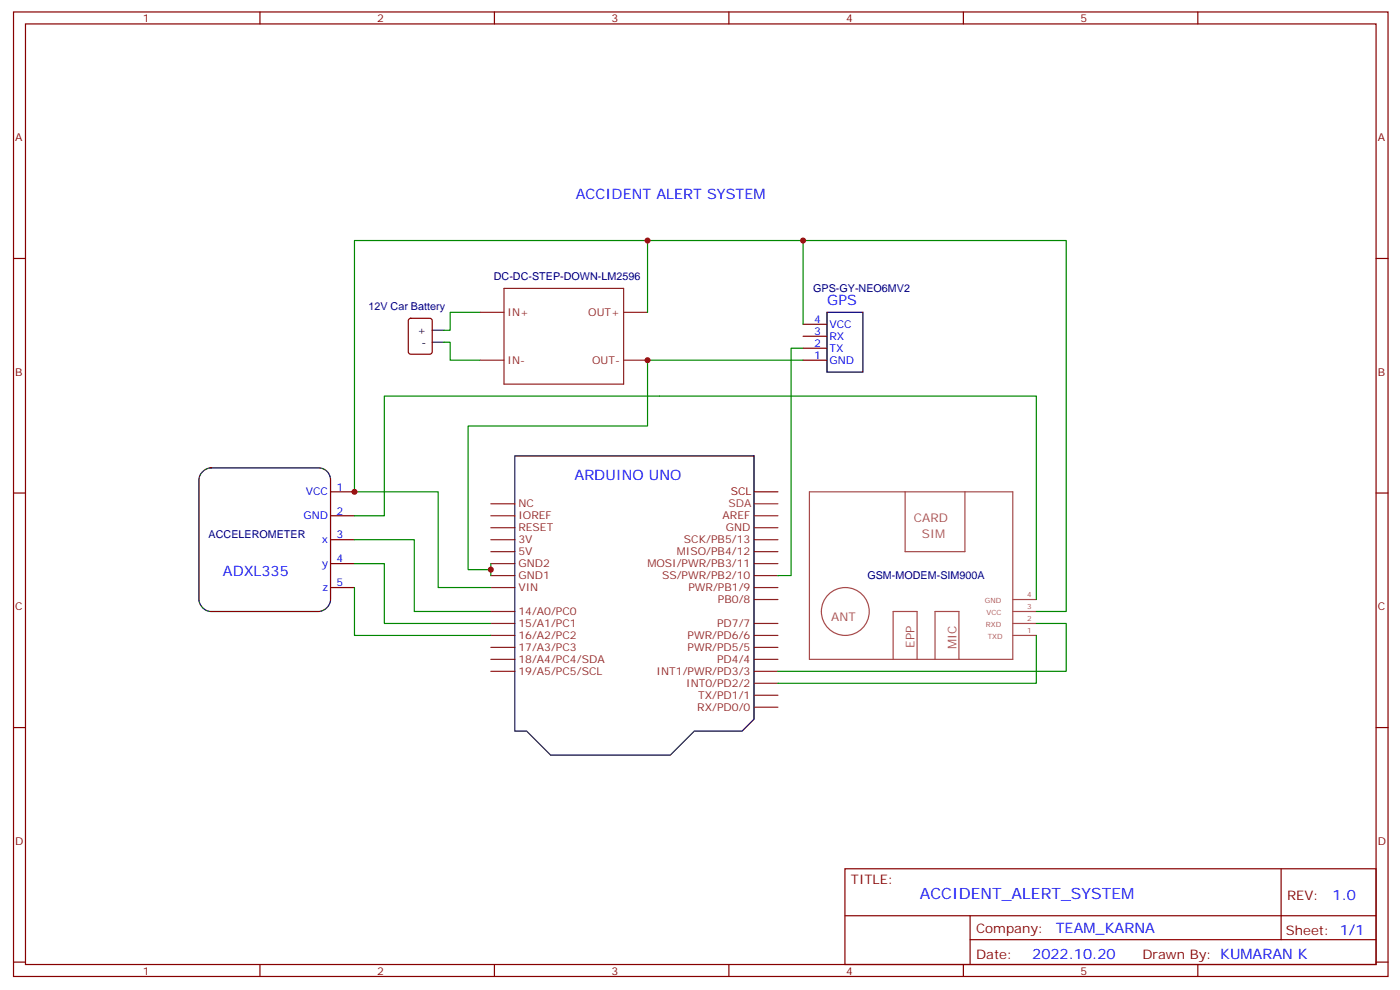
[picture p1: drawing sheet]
<svg xmlns="http://www.w3.org/2000/svg" width="413mm" height="292mm" viewBox="0 0 413 292" stroke-linecap="round" stroke-linejoin="round" font-family="sans-serif">
<g fill="none" stroke="#870000" stroke-width=".35">
<path d="M4 3.5h405.3v284.4h-405.3zM7.5 7.1h398.3v277.2h-398.3zM76.7 3.5v3.6M145.8 3.5v3.6M214.9 3.5v3.6M284.1 3.5v3.6M353.2 3.5v3.6M4 76.2h3.5M405.8 76.2h3.5M120.6 94l.5-.2h5.7l.6 .5 .1 9.4-.5 .7h-5.9l-.6-.4-.1-9.5zM236.8 95.6h7.1M236.8 99.1h7.1"/>
<path d="M236.8 102.7h7.1M236.8 106.2h7.1M4 145.3h3.5M97.5 145h7M97.5 152h7M97.5 159.1h7M405.8 145.3h3.5M97.5 166.2h7M97.5 173.2h7M4 214.5h3.5M405.8 214.5h3.5M249.2 256.1h156.6v28.2h-156.6z"/>
<path d="M377.8 256.1v20.9M249.2 270h156.5M286.1 277h119.6M286.1 270v14.1M4 283.6h3.5M76.7 284.3v3.6M145.8 284.3v3.6M214.9 284.3v3.6M284.1 284.3v3.6M353.2 284.3v3.6M405.8 283.6h3.5"/>
</g>
<g fill="none" stroke="#8c2424" stroke-width=".35">
<path d="M141.6 92.1h7M148.6 85h35.3v28.2h-35.3zM183.9 92.1h7.1M141.6 106.2h7M183.9 106.2h7.1M144.7 159.1h7.1M144.7 155.6h7.1M144.7 152h7.1M144.7 148.5h7.1M222.4 159.1h7M222.4 155.6h7M222.4 152h7"/>
<path d="M144.7 173.2h7.1M144.7 169.7h7.1M144.7 166.2h7.1M144.7 162.6h7.1M222.4 176.7h7M222.4 173.2h7M222.4 169.7h7M222.4 166.2h7M222.4 162.6h7M144.7 197.9h7.1M144.7 194.4h7.1M144.7 190.9h7.1"/>
<path d="M144.7 187.3h7.1M144.7 183.8h7.1M144.7 180.3h7.1M222.4 197.9h7M222.4 194.4h7M222.4 190.9h7M222.4 187.3h7M222.4 183.8h7M222.4 208.5h7M222.4 205h7M222.4 201.4h7"/>
</g>
<path d="M222.4 148.5h7" fill="none" stroke="#933" stroke-width=".35"/>
<path d="M222.4 145h7" fill="none" stroke="#900" stroke-width=".35"/>
<path d="M127.5 97.4h3.5M243.9 92.1h10.6v17.6h-10.6zM127.5 100.9h3.5M59.8 139a3.6 3.6 0 0 1 2.4-1.1h31.7a3.5 3.5 0 0 1 3.6 3.6v35.2a3.8 3.8 0 0 1-3.6 3.6h-31.7a3.8 3.8 0 0 1-3.5-3.6v-35.2a3.5 3.5 0 0 1 1.1-2.5zM151.8 134.4h70.6v77.6l-3.6 3.5h-14.1l-7 7.1h-35.3l-7.1-7.1h-3.5z" fill="none" stroke="#000" stroke-width=".35"/>
<g fill="none" stroke="#a64a4a" stroke-width=".35">
<path d="M238.7 145h60v49.4h-60zM266.9 145v17.6h17.7v-17.6M298.7 176.7h6.9M263.4 194.4v-14.1h7v14.1M275.7 194.4v-14.1h7.1v14.1M298.7 187.3h6.9M298.7 183.8h6.9M298.7 180.3h6.9"/>
<circle cx="249.3" cy="180.3" r="7.1"/>
</g>
<g fill="none" stroke="#008700" stroke-width=".35">
<path d="M191 70.9h45.8v24.7M236.8 70.9h77.6v109.4h-8.8M141.6 92.1h-8.8v5.3h-1.8M191 92.1v-21.2h-86.5v74.1h24.7v28.2h15.5M131 100.9h1.8v5.3h8.8M236.8 106.2h-45.8v19.4h-53v42.3h6.7M236.8 102.7h-3.5v67h-3.9M104.5 152h8.8v-35.2h192.3v59.9M104.5 159.1h17.7v21.2h22.5M104.5 166.2h8.8v17.6h31.4M104.5 173.2v14.1h40.2M144.7 166.2v3.5"/>
<path d="M305.6 187.3v14.1h-76.2M305.6 183.8h8.8v14.1h-85"/>
</g>
<g fill="#c00">
<circle cx="191" cy="70.9" r=".88"/>
<circle cx="236.8" cy="70.9" r=".88"/>
<circle cx="144.7" cy="167.9" r=".88"/>
<circle cx="191" cy="106.2" r=".88"/>
<circle cx="104.5" cy="145" r=".88"/>
</g>
<text font-size="4.6" fill="#00f" x="271.3" y="265.1">ACCIDENT_ALERT_SYSTEM</text>
<g font-size="4.2" fill="#00f">
<text x="169.8" y="58.6">ACCIDENT ALERT SYSTEM</text>
<text x="244" y="90">GPS</text>
<text x="169.4" y="141.5">ARDUINO UNO</text>
<text x="65.7" y="169.7">ADXL335</text>
<text x="393" y="265.4">1.0</text>
<text x="311.3" y="274.9">TEAM_KARNA</text>
<text x="304.4" y="282.7">2022.10.20</text>
</g>
<g font-size="3.9" fill="#800">
<text x="250.9" y="260.7">TITLE:</text>
<text x="379.6" y="265.4">REV:</text>
<text x="287.8" y="274.9">Company:</text>
<text x="379.2" y="275.5">Sheet: 1/1</text>
<text x="287.8" y="282.6">Date:</text>
<text x="336.9" y="282.7">Drawn By: KUMARAN K</text>
</g>
<g font-size="3.5" fill="#a54b4b">
<text x="269.5" y="153.7">CARD</text>
<text x="271.9" y="158.7">SIM</text>
<text x="245.1" y="183">ANT</text>
<text x="269.7" y="191" transform="rotate(-90 269.7 191)">EPP</text>
<text x="282" y="191.4" transform="rotate(-90 282 191.4)">MIC</text>
</g>
<g font-size="3.2" fill="#800">
<text x="42.1" y="6.5">1</text>
<text x="111.2" y="6.5">2</text>
<text x="180.4" y="6.5">3</text>
<text x="249.5" y="6.5">4</text>
<text x="318.7" y="6.5">5</text>
<text x="4.5" y="41.6">A</text>
<text x="406.3" y="41.6">A</text>
<text x="4.5" y="110.8">B</text>
<text x="406.3" y="110.8">B</text>
<text x="4.5" y="179.9">C</text>
<text x="406.3" y="179.9">C</text>
<text x="4.5" y="249.1">D</text>
<text x="406.3" y="249.1">D</text>
<text x="42.1" y="287.3">1</text>
<text x="111.2" y="287.3">2</text>
<text x="180.4" y="287.3">3</text>
<text x="249.5" y="287.3">4</text>
<text x="318.7" y="287.3">5</text>
</g>
<g font-size="3.2" fill="#000080">
<text x="145.6" y="82.6">DC-DC-STEP-DOWN-LM2596</text>
<text x="239.8" y="86.2">GPS-GY-NEO6MV2</text>
<text x="108.7" y="91.5">12V Car Battery</text>
<text x="61.5" y="158.5">ACCELEROMETER</text>
<text x="255.8" y="170.8">GSM-MODEM-SIM900A</text>
</g>
<g font-size="3.2" fill="#8d2323">
<text x="149.7" y="93.1">IN+</text>
<text x="173.5" y="93.1">OUT+</text>
<text x="149.7" y="107.2">IN-</text>
<text x="174.6" y="107.2">OUT-</text>
<text x="152.9" y="149.6">NC</text>
<text x="152.9" y="153.1">IOREF</text>
<text x="213.1" y="153.1">AREF</text>
<text x="152.9" y="160.2">3V</text>
<text x="152.9" y="156.6">RESET</text>
<text x="201.7" y="160.2">SCK/PB5/13</text>
<text x="214" y="156.6">GND</text>
<text x="152.9" y="167.2">GND2</text>
<text x="152.9" y="163.7">5V</text>
<text x="190.9" y="167.2">MOSI/PWR/PB3/11</text>
<text x="199.6" y="163.7">MISO/PB4/12</text>
<text x="152.9" y="170.7">GND1</text>
<text x="195.2" y="170.7">SS/PWR/PB2/10</text>
<text x="152.9" y="174.3">VIN</text>
<text x="203" y="174.3">PWR/PB1/9</text>
<text x="211.7" y="177.8">PB0/8</text>
<text x="152.9" y="184.9">15/A1/PC1</text>
<text x="152.9" y="181.3">14/A0/PC0</text>
<text x="211.5" y="184.9">PD7/7</text>
<text x="152.9" y="191.9">17/A3/PC3</text>
<text x="152.9" y="188.4">16/A2/PC2</text>
<text x="202.8" y="191.9">PWR/PD5/5</text>
<text x="202.8" y="188.4">PWR/PD6/6</text>
<text x="152.9" y="195.4">18/A4/PC4/SDA</text>
<text x="211.5" y="195.4">PD4/4</text>
<text x="152.9" y="199">19/A5/PC5/SCL</text>
<text x="193.6" y="199">INT1/PWR/PD3/3</text>
<text x="202.3" y="202.5">INT0/PD2/2</text>
<text x="205.6" y="209.5">RX/PD0/0</text>
<text x="205.9" y="206">TX/PD1/1</text>
</g>
<g font-size="3.2" fill="#00f">
<text x="240.1" y="95.2">4</text>
<text x="240.1" y="98.8">3</text>
<text x="244.6" y="96.7">VCC</text>
<text x="244.6" y="100.2">RX</text>
<text x="240.1" y="102.3">2</text>
<text x="240.1" y="105.8">1</text>
<text x="244.6" y="103.7">TX</text>
<text x="244.6" y="107.2">GND</text>
<text x="90.2" y="146.1">VCC</text>
<text x="99.2" y="144.6">1</text>
<text x="89.5" y="153.1">GND</text>
<text x="99.2" y="151.7">2</text>
<text x="94.9" y="160.2">x</text>
<text x="99.2" y="158.8">3</text>
<text x="94.9" y="167.2">y</text>
<text x="99.2" y="165.8">4</text>
<text x="99.2" y="172.9">5</text>
<text x="95.1" y="174.3">z</text>
</g>
<g font-size="3.2">
<text x="123.1" y="98.4">+</text>
<text x="124.3" y="102">-</text>
</g>
<text font-size="3.2" fill="#933" x="214.9" y="149.6">SDA</text>
<text font-size="3.2" fill="#900" x="215.5" y="146.1">SCL</text>
<g font-size="2.1" fill="#a54b4b">
<text x="290.5" y="177.8">GND</text>
<text x="302.9" y="179.6">3</text>
<text x="302.9" y="176">4</text>
<text x="290.8" y="184.8">RXD</text>
<text x="290.9" y="181.3">VCC</text>
<text x="302.9" y="183.1">2</text>
<text x="291.3" y="188.4">TXD</text>
<text x="302.9" y="186.6">1</text>
</g>
</svg>
